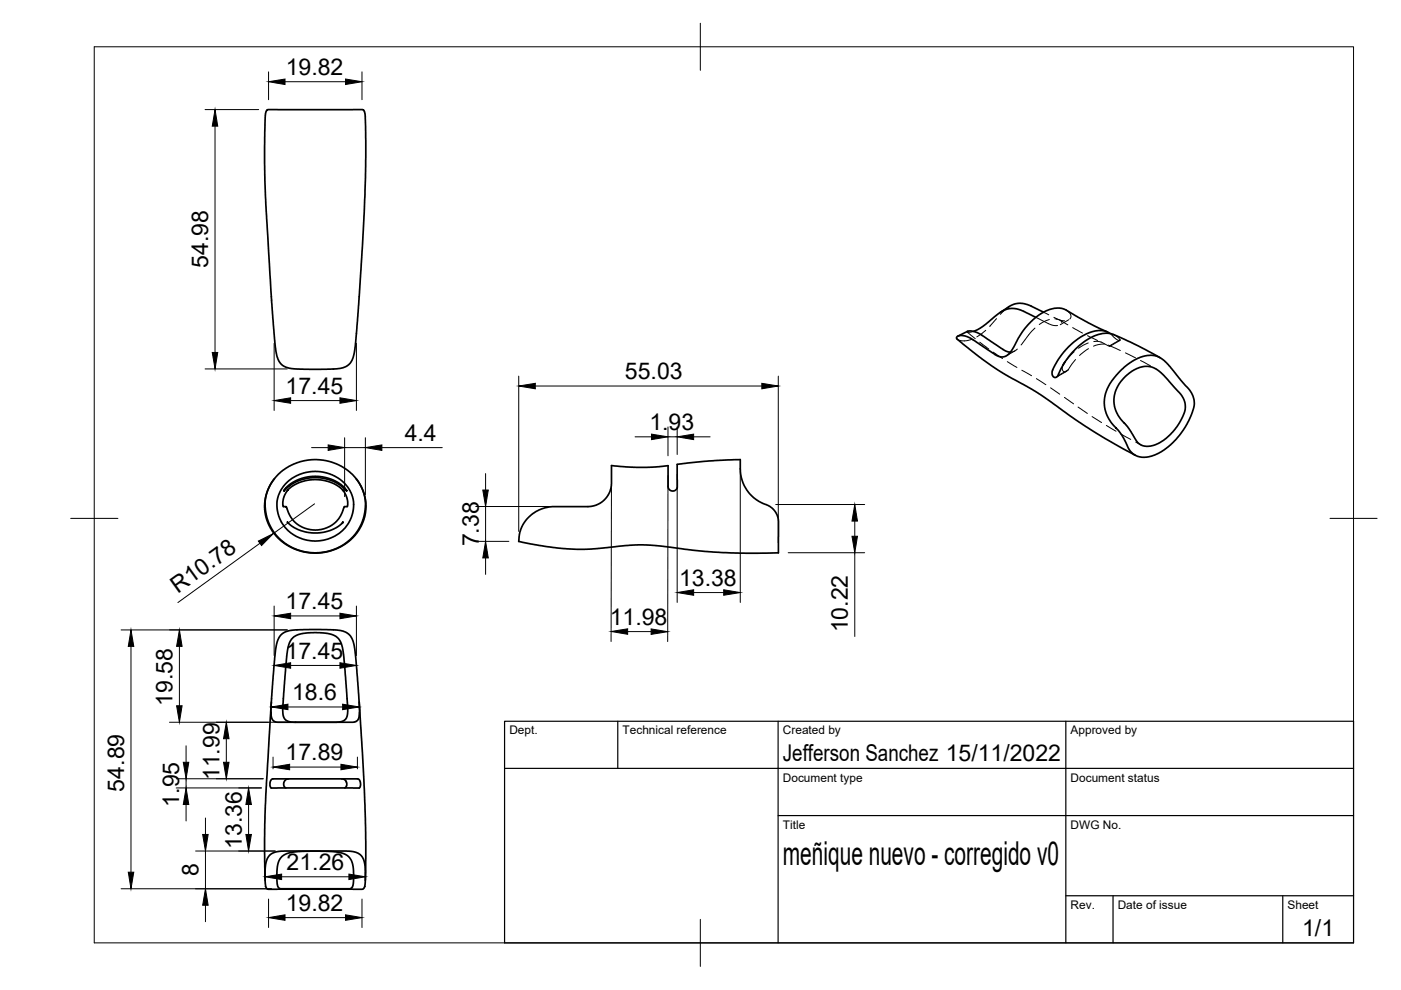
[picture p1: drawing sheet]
<svg xmlns="http://www.w3.org/2000/svg" width="297mm" height="210mm" viewBox="0 0 297 210" stroke-linecap="round" stroke-linejoin="round" font-family="sans-serif">
<!-- layer: Hidden -->
<g fill="none" stroke="#000" stroke-width=".21">
<path d="M203 71.9l1.1 .4 .9-.1 1-.3M205 70.4l1.8 1.4M205.1 70.3l-.1 .1 .2 .1 1.2-.2M207.7 72.6l1.9 1.4M209 70l-1.9 1.4M210.6 74.7l2 1.3M211.3 67.6l-1.5 1.6M213.6 76.7l2 1.2M213.9 65.1l-1.8 1.5M215.2 74.4l-1.8 1M215.7 74l-.7 .5-.8 .2M216.6 78.5l2.1 1.2"/>
<path d="M219.4 69.6l-1 1-1.9 2.5M219.6 67.3l3.3 1.6 1.3 .1M221.3 66.2l1.1 .6M222.5 67.7l-1 .4-1.2 .7M223.4 67.3l1.4 .6 .9 .1M223.6 67.6l1.1 .2 .4 .6M224.7 67.9l1.7 1M225.4 77.4l-.2 .8 .3 .6h.5l.5-.4M226.1 65.8l.8 .8 .2 .5-.3 .5M226.1 78.8l-2.1 1.2M226.5 78.4l-2.2 1.3M226.6 67.8l-1.8 1"/>
<path d="M227.4 69.5l2.1 1.1M227.7 74.6l-1.6 1.7M228 76.2l-1.5 2.2M230.6 71.2l2.1 1M230.7 72.7l-2 1.1M230.8 73.9l-1.9 1.5M234.1 73l-1.2 .1-1.1 .3M235 73.2l2.5 1.1M235.4 70.7l1.4 1.3 .5 .2 .2-.2M236.1 70.9l.8 .6 .6 .5M237.4 72.2l-2.1 1.2M237.5 72l-2.2 1.3v.1l-1.9-.9-1.5-.1"/>
<path d="M238.6 74.8l2.1 1.1M241.8 76.4l2.1 1.1M244.9 78.1l.2 .1M219.7 80.3l2 1.3M222.7 82.2l2 1.4M225.7 84.3l1.9 1.3M228.6 86.3l1.9 1.4M231.5 88.3l2.1 1.3M234.6 90.2l2 1.2M237.7 92l2 1.2M240.8 93.7l1.1 .6"/>
</g>
<!-- layer: Visible -->
<g fill="none" stroke="#000" stroke-width=".36">
<path d="M56.6 23.4l.2-.2h20l.5 .5 .1 1 .2 5.1-.2 11.9-.6 10.6-1.3 19.5-.4 2.9-.4 1.6-.8 1-1.3 .7-1.5 .2-3 .1-6.5-.2-1.1-.3-.6-.3-.7-.8-.4-.9-.4-2-.6-6.5-1.5-25.6-.2-12.4 .1-4.8zM203.1 71.3l2-1.1 1.4 .1 1.4 .6 5.1 3.4 1.2 .4M219.6 67.3l-3.6-1.7-1.1-.2-1.2 .1-1.8 .8-3.6 2.9-1.9 1.1M221.3 66.2l-1.3-.6a6.6 6.6 0 0 0-4.6-1.2l-1.3 .5-2 1.3M225.8 76.7l-.4 .7M234.7 70.4l-3.9-1.9-3.6-2a4.5 4.5 0 0 0-4.5-.9l-2.3 1.1-2.3 2-1.5 1.9-2.3 3.9-1.2 1.1-.8 .1-1.1-.4-5.1-3.4-1-.5-1.5-.3-.7 .3-.1 .3 4.8 4 3.9 2.7 9.1 5.2 7.2 5.3 4.7 3 8.2 4.6M235.4 70.7l-.7-.4-.9-.2-1.7 .1-1.7 .6-2.1 1.2-1.9 1.7-2 2.5-1.3 2.4v.7l.2 .5 .5 .2 .4-.2 .8-1.7 1.2-1.9 2.4-2.8 2.5-1.7 1.1-.5 1.6-.5 1-.1 1.3 .3 5.3 2.5 4.6 2.5M237.4 78.7l2.2-1.8 2-1.1 1.7-.4 1.1-.1 .9 .2 1.1 .7 1.3 1.2 4.4 5.2 .8 1.4 .3 1.3-.1 1-.9 2.5-1.1 2.1-1.7 2.1-1.3 1.4-1.8 1.3-1.5 .8-1.2 .4-1.3 .1-1.1-.2-1-.6-.7-.8-1.7-3.3-2.3-2.6-.9-1.6-.3-1.2-.2-1.2 .3-2.1 1.1-2.3zM238.6 79.8l1.9-1.4 1.7-.6 1.6-.1 1.3 .5 1.8 1.5 3.5 3.9 .8 1.5 .1 1.4-.1 .8-.7 1.6-.9 1.5-1 1.2-1.3 1.3-1.3 .9-2.1 .8-1.5-.1-1-.5-2.4-3.6-1.1-1.2a6.5 6.5 0 0 1 .7-9.4zM58.2 101.5l-1.4 2.4-.5 1.4-.2 1.4 .2 2.5 .3 1.2 .7 1.5 1.7 2.2 2.3 1.7 2.5 1.1 2.7 .4 1.9-.1 1.4-.3 2.5-1 2.4-1.8 1-1.1 .7-1.2 .7-1.4 .3-1.3 .2-2.7-.7-2.6-1.4-2.3M59 100.5l1.7-1.3 1.5-.8 1.8-.6 2.1-.3h1.9l1.9 .3 2 .8 1.7 1 1.3 1.2 1.3 1.7 .7 1.5 .5 1.8 .1 1.8-.3 1.9-.6 1.7-1.3 2-1.6 1.7-1.6 1-1.8 .8-2.1 .4-2.1 .1-2-.3-2-.7-1.8-1.1-1.6-1.4-1.3-1.9-.7-1.7-.5-2.3 .1-2.1 .5-1.9 .9-1.6zM60.5 103.5l1.2-1 1.9-.9 1.8-.5 2.1-.1 1.6 .3 1.9 .7 1.7 1.1 .8 1-1.6-1.4-1.2-.7-1.6-.5-2-.2-2.1 .1-1.9 .6-1.6 .9-1.3 1.2z"/>
<path d="M60.6 102.6l1.4-1.2 .9-.5 1.5-.6 1.6-.3h1.4l1.7 .2 1.3 .5 1.3 .7 1.3 1 .8 1 .6 1.1 .5 1.3v2.5l-.4 1.5-.6 1.2-.7 .9-1.3 1.2-1.6 .9-1.7 .5-1.6 .2-2-.2-1.4-.4-1.3-.7-1.2-.9-1.3-1.5-.7-1.5-.3-1.4-.1-1.6 .3-1.2 .6-1.4zM60.9 110.7l.8 .7 1.5 .9 1.6 .5 1.5 .2 1.9-.1 1.8-.4 1.6-.8 1.2-1M60.9 104l.9-.8 1.4-.8 1.9-.6 1.6-.1 1.7 .1 1.7 .4 1.7 1 1 .8M60.9 104l-.8 1.8-.1 1.6h.7l.9 2.2 .7 .9 .9 .7 1.4 .8 2.2 .4 1.4-.2 1.8-.6 1-.8 .9-1 1.1-2.3 .6-.1 .1-.3-.2-1.7-.8-1.4M111.8 110l1.9-1.6 2.1-.8 1.3-.2h8l1.2-.3 .9-.4 1.5-1.3 .8-1.8 .1-.9v-4l5.3 .4h3.4l3.3-.4 .1 4.7 .4 .6 .7 .1 .4-.2 .4-.5v-4.9l6.6-.8 6.8-.3v2.6l.2 1.2 .5 1.7 .7 1.1 .9 1.1 1.1 .9 3.2 1.6 .7 .7 .5 1 .3 1.2-.1 6.7-6.9 .1-5.2-.1-6-.5-7.3-1-3.2-.2-3.7 .2-8.8 .8-3.7-.1-4.3-.5-5.9-1.1 .1-1.4 .4-1.3 .6-1.2zM59.6 134.6l.9-.6 1.6-.4 6-.1 4.1 .2 1.1 .3 .8 .6 .6 .8 .3 1.1 .4 3 .8 11v1.4l-.5 .9-.8 .3h-16.1l-.9-.3-.4-.8-.1-1.4 .8-11 .5-3.2 .4-1.1zM62 135.3l.8-.6 1.1-.3 1.5-.2 2.5-.1 1.5 .2 1.3 .3 .7 .5 .6 .6 .5 1.2 .4 1.9 .8 10.5v2.3l-.3 .6-.3 .5-.6 .3-1.1 .1h-9.1l-1.2-.2-.7-.4-.4-1-.1-1.1 .9-11.1 .5-2.7zM57.5 148.9l-1.3 24.2-.1 7.7 .1 5.9M76.2 148.9l1.2 21.8 .2 7.7-.2 8.3M57.5 165.3l.3-.2h18.1l.4 .5 .2 .8-.3 .7h-18.7l-.3-.5 .1-.7zM61.3 165.1l-.7 .2-.4 .6v.7l.4 .5M72.4 165.1l.6 .2 .4 .4 .1 .9-.4 .5"/>
<path d="M57.1 181.4l1-.6 1.5-.3 13.9-.1 1.9 .3 1.3 .8 .5 1.2 .3 1.8-.2 3.4-.2 .5-.3 .1h-20l-.3-.1-.2-.6-.1-3.2 .3-2zM59.7 181.7l.7-.5 1-.4 2.6-.3h6l1.5 .2 1.4 .3 1.1 .7 .7 1.3 .3 2.1-.2 2.8-.6 .5h-14.8l-.5-.4-.1-.6-.1-2.8 .4-1.9z"/>
</g>
<!-- layer: BORDER -->
<path d="M20 9.9h267v190h-267zM148.5 4.9v10M15 109.9h10M282 109.9h10M148.5 194.9v10" fill="none" stroke="#000" stroke-width=".21"/>
<!-- layer: TITLEBLOCK -->
<path d="M107 152.9h180v47h-180zM131 152.9v10M165 152.9v47M226 152.9v47M107 162.9h180M165 172.9h122M226 189.9h61M236 189.9v10M272 189.9v10" fill="none" stroke="#000" stroke-width=".25"/>
<!-- layer: FD_Dimensions -->
<g fill="none" stroke="#000" stroke-width=".21">
<path d="M56.9 15.2v5.9M60.4 17.3h12.9M76.8 15.2v5.9M43.5 23.2h11.3M45.6 26.7v48M43.5 78.2h17.4M58.1 72.8v14.2M75.6 72.8v14.2M110 79.7v33M165 79.7v35.4M61.6 84.9h10.5M66.1 94.9h3.5"/>
<path d="M73.1 92.8v12.5M73.1 94.9h4.4M77.5 92.8v12.1M81 94.9h12.8M113.5 81.8h48M134.6 92.6h3.5M141.6 90.5v6.1M141.6 92.6h2M143.6 90.5v5.9M147.1 92.6h3.5M157 99.6v28.1M55.1 115.2l-17.4 12.6"/>
<path d="M66.7 106.8l-8.7 6.3M100.9 114.8h7M100.9 107.4h21.6M103 100.4v3.5M103 107.4v7.4M103 118.3v3.5M129.6 100.8v35.2M141.6 100.9v35.1M143.6 100.6v27.1M164.5 107h18.8M167.1 117.2h16.2M181.2 110.5v3.2"/>
<path d="M181.2 117.2v17.8M25.7 133.6h35.2M27.8 137v47.9M38 137v12.6M58.1 128.5v10.5M61.6 130.6h10.5M75.6 128.5v10.5M133.1 133.9h4.9M147.1 125.6h6.3M35.9 153.1h24.7M39.5 158.1v3.5M48 156.6v5"/>
<path d="M57.6 151v1M61 149.9h11.6M61.6 141.1h10.5M76.2 151v1M37.4 165.1h18.4M37.4 167.1h18M39.5 165.1v2M39.5 170.6v3.5M43.6 173.4v3.5M52.7 170.6v6.3M57.9 160.5v2.5M61.4 162.6h10.9"/>
<path d="M75.8 160.5v2.5M25.7 188.4h31.9M41.5 180.4h16.9M43.6 180.4v8M43.6 191.9v3.5M56.2 188h.1M56.9 190.6v6.1M59.7 185.9h14.3M60.4 194.6h12.9M76.8 190.6v6.1M77.5 188h.1"/>
</g>
<g fill="#000" stroke="#000" stroke-width=".21">
<path d="M56.9 17.3l3.5-.5v1.1zM73.3 16.8l3.5 .5-3.5 .6zM45.6 23.2l.6 3.5h-1.2zM45 74.7h1.2l-.6 3.5zM58.1 84.9l3.5-.6v1.2zM69.6 94.3l3.5 .6-3.5 .6zM72.1 84.3l3.5 .6-3.5 .6zM77.5 94.9l3.5-.6v1.2zM110 81.8l3.5-.5v1.1zM138.1 92l3.5 .6-3.5 .6zM143.6 92.6l3.5-.6v1.2zM161.5 81.3l3.5 .5-3.5 .6z"/>
<path d="M54.8 114.7l3.2-1.6-2.5 2.6zM103 114.8l.5 3.5h-1.1zM102.4 103.9h1.1l-.5 3.5zM181.2 107l.6 3.5h-1.2zM180.6 113.7h1.2l-.6 3.5zM27.8 133.6l.6 3.4h-1.2zM38 133.6l.6 3.4h-1.2zM58.1 130.6l3.5-.6v1.2zM72.1 130l3.5 .6-3.5 .6zM129.6 133.9l3.5-.6v1.2zM138 133.3l3.6 .6-3.6 .6zM143.6 125.6l3.5-.6v1.2z"/>
<path d="M153.4 125l3.6 .6-3.6 .6zM37.4 149.6h1.2l-.6 3.5zM48 153.1l.6 3.5h-1.2zM57.6 149.9l3.4-.6v1.2zM58.1 141.1l3.5-.6v1.2zM72.1 140.5l3.5 .6-3.5 .6zM72.6 149.3l3.6 .6-3.6 .6zM38.9 161.6h1.1l-.5 3.5zM39.5 167.1l.5 3.5h-1.1zM43 176.9h1.1l-.5 3.5zM47.4 161.6h1.2l-.6 3.5zM52.7 167.1l.6 3.5h-1.2z"/>
<path d="M52.1 176.9h1.2l-.6 3.5zM57.9 162.6l3.5-.6v1.2zM72.3 162l3.5 .6-3.5 .6zM27.2 184.9h1.2l-.6 3.5zM43.6 188.4l.5 3.5h-1.1zM56.2 185.9l3.5-.6v1.2zM56.9 194.6l3.5-.6v1.1zM73.3 194l3.5 .6-3.5 .5zM74 185.3l3.5 .6-3.5 .6z"/>
</g>
<text font-size="7" x="166" y="183.4">meñique nuevo - corregido v0</text>
<g font-size="4.9">
<text x="60.6" y="15.9">19.82</text>
<text x="44.1" y="56.8" transform="rotate(-90 44.1 56.8)">54.98</text>
<text x="60.6" y="83.5">17.45</text>
<text x="132.5" y="80.4">55.03</text>
<text x="85.8" y="93.5">4.4</text>
<text x="137.7" y="91.2">1.93</text>
<text x="101.5" y="115.9" transform="rotate(-90 101.5 115.9)">7.38</text>
<text x="37.7" y="126" transform="rotate(-36 37.7 126)">R10.78</text>
<text x="144" y="124.2">13.38</text>
<text x="60.6" y="129.1">17.45</text>
<text x="129.3" y="132.4">11.98</text>
<text x="179.8" y="134.1" transform="rotate(-90 179.8 134.1)">10.22</text>
<text x="60.6" y="139.6">17.45</text>
<text x="36.6" y="149.6" transform="rotate(-90 36.6 149.6)">19.58</text>
<text x="61.9" y="148.4">18.6</text>
<text x="60.6" y="161.2">17.89</text>
<text x="166" y="161.4">Jefferson Sanchez 15/11/2022</text>
<text x="26.3" y="167.8" transform="rotate(-90 26.3 167.8)">54.89</text>
<text x="46.5" y="165.4" transform="rotate(-90 46.5 165.4)">11.99</text>
<text x="38" y="171" transform="rotate(-90 38 171)">1.95</text>
<text x="42.1" y="185.8" transform="rotate(-90 42.1 185.8)">8</text>
<text x="51.2" y="180" transform="rotate(-90 51.2 180)">13.36</text>
<text x="60.8" y="184.4">21.26</text>
<text x="60.6" y="193.1">19.82</text>
<text x="276.1" y="198.6">1/1</text>
</g>
<g font-size="2.5">
<text x="108" y="155.7">Dept.</text>
<text x="132" y="155.7">Technical reference</text>
<text x="166" y="155.7">Created by</text>
<text x="227" y="155.7">Approved by</text>
<text x="166" y="165.7">Document type</text>
<text x="227" y="165.7">Document status</text>
<text x="166" y="175.7">Title</text>
<text x="227" y="175.7">DWG No.</text>
<text x="227" y="192.7">Rev.</text>
<text x="237" y="192.7">Date of issue</text>
<text x="273" y="192.7">Sheet</text>
</g>
</svg>
